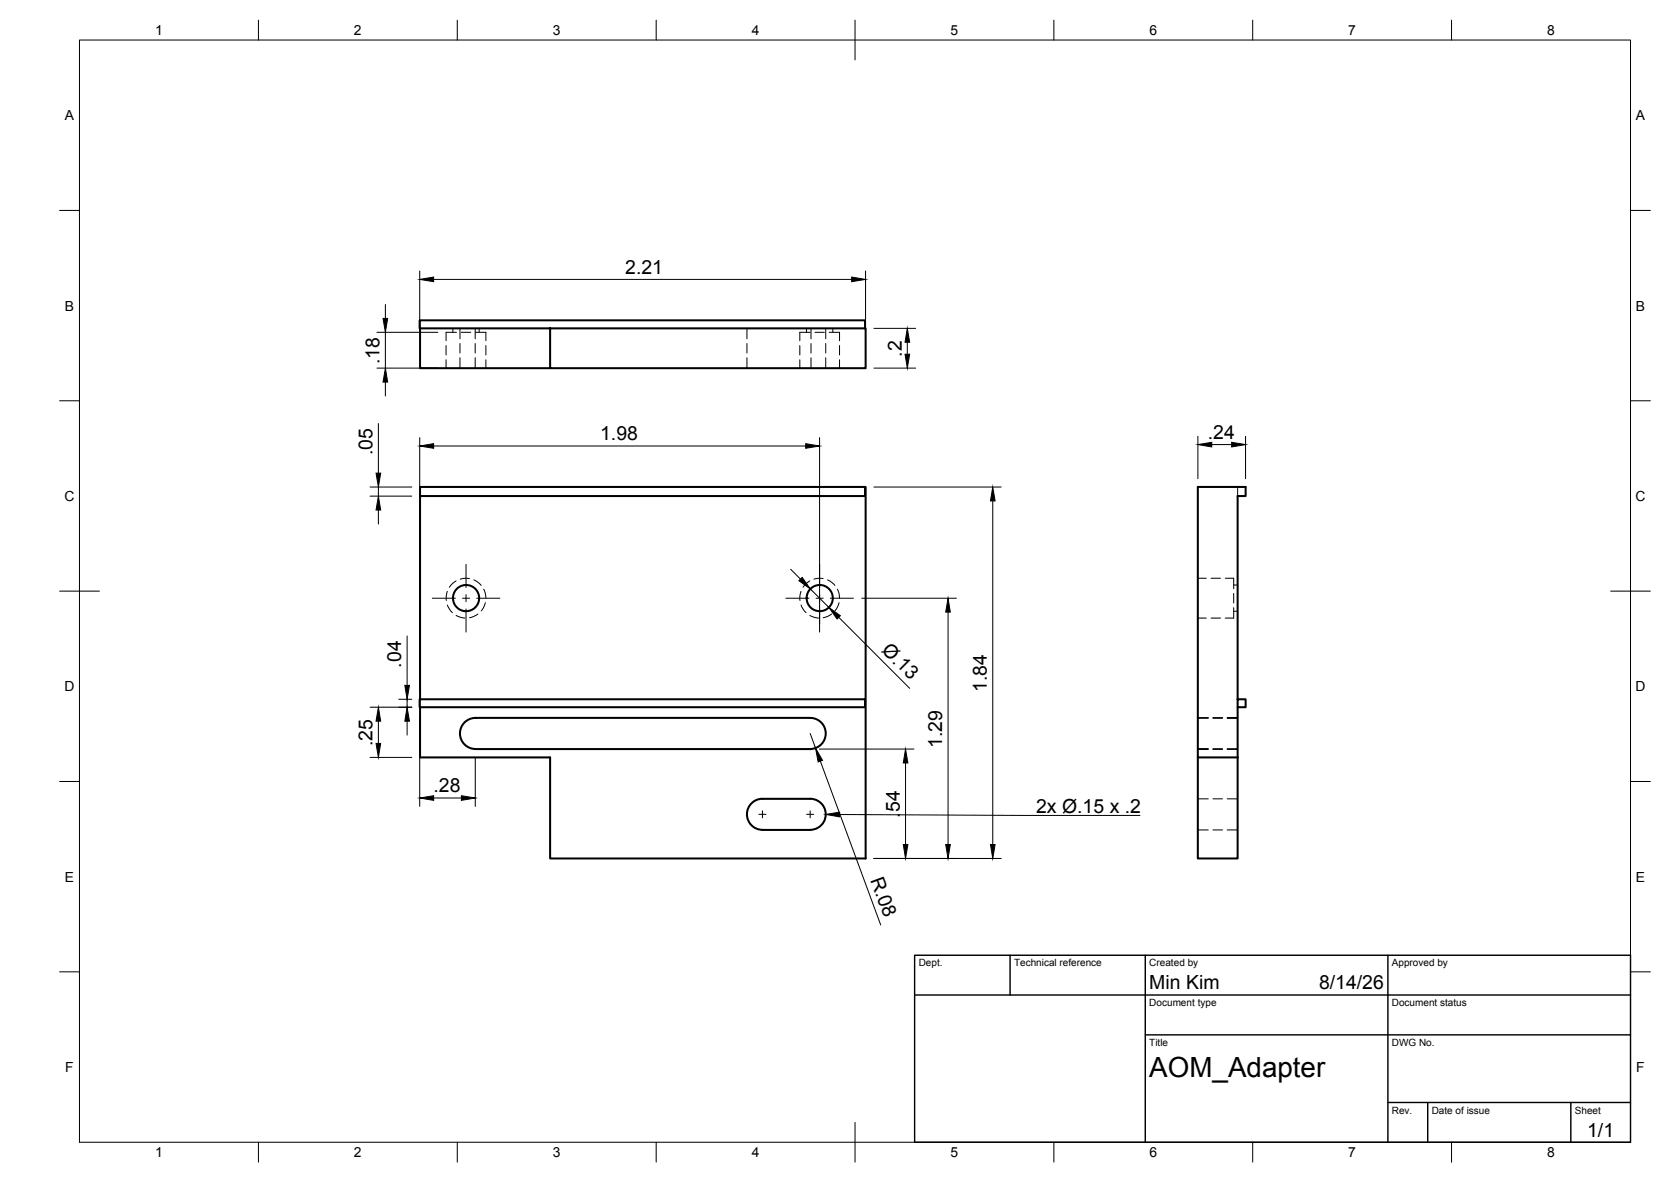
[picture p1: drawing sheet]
<svg xmlns="http://www.w3.org/2000/svg" width="420mm" height="297mm" viewBox="0 0 420 297" stroke-linecap="round" stroke-linejoin="round" font-family="sans-serif">
<!-- layer: Visible -->
<g fill="none" stroke="#000" stroke-width=".51">
<path d="M105.6 82.5h112.1v10h-79.4v-10M105.6 82.5v10h32.7M105.6 82.5l-.1-2h112v2M105.6 122.4h111.9v2.3h-111.9zM105.6 124.7v51M217.5 122.4h.2v93.3h-79.4v-25.4h-32.7v-12.6M105.5 175.7h112v2h-112zM311.2 175.7v-51h2v-2.3h-12v67.9h10M311.2 175.7h2v2h-2zM311.2 177.7v12.6M119.5 188.2h84.4M203.9 188.2a3.9 3.9 0 0 0 3.7-3.9 3.9 3.9 0 0 0-3.7-3.9h-84.4a3.9 3.9 0 0 0-3.8 3.9 3.9 3.9 0 0 0 3.8 3.9"/>
<path d="M301.2 190.3v25.4h10v-25.4M191.7 200.8h12M191.7 200.7a3.9 3.9 0 0 0-3.9 3.9 3.9 3.9 0 0 0 3.9 3.9l12 .1a3.9 3.9 0 0 0 3.9-3.9 3.9 3.9 0 0 0-3.9-4"/>
<circle cx="117.2" cy="150.3" r="3.3"/>
<circle cx="206.1" cy="150.3" r="3.3"/>
</g>
<circle cx="119.5" cy="180.4" r=".25" fill="#000"/>
<!-- layer: Hidden -->
<g fill="none" stroke="#000" stroke-width=".25">
<path d="M105.6 80.5v2M112.2 86.8v2.4M112.2 90.4v2.1M113.9 82.5v1M114.8 83.5h-2.6v2.1M115.7 82.5v2.6M115.7 86.3v2.4M115.7 89.9v2.6M116 83.5h2.4M119.5 82.5v2.6M119.5 86.3v2.4M119.5 89.9v2.6"/>
<path d="M119.5 83.5h2.7v2.1M120.5 82.5v1M122.2 86.8v2.4M122.2 90.4v2.1M187.8 82.5v2.6M187.8 86.3v2.4M187.8 89.9v2.6M201.1 86.8v2.4M201.1 90.4v2.1M202.8 82.5v1M203.7 83.5h-2.6v2.1M203.9 82.5v2.6"/>
<path d="M203.9 86.3v2.4M203.9 89.9v2.6M204.9 83.5h2.4M207.6 82.5v2.6M207.6 86.3v2.4M207.6 89.9v2.6M208.5 83.5h2.6v2.1M209.4 82.5v1M211.1 86.8v2.4M211.1 90.4v2.1M311.2 122.4v2.3M112.5 148.6l-.3 1.4v.9"/>
<path d="M112.5 152l1.2 2M114.7 146l-.9 .6-.8 1M114.7 154.7l1.4 .5 .8 .1M118 145.4l-1.3-.1-1 .2M119.1 145.7l1.2 .7 .7 .7M120.2 154.3l-1 .6-1.1 .3M121.6 148.1l.4 .9 .2 1.3M122 151.5l-.5 1.3-.5 .7M201.4 148.6l-.3 1.4v.9M201.4 152l.5 1 .8 1M203.6 146l-.9 .6-.8 1M203.6 154.7l1.4 .5 .8 .1"/>
<path d="M207 145.4l-1.4-.1-.9 .2M208.1 145.7l.6 .3 1.2 1.1M209.1 154.3l-1 .6-1.1 .3M210.6 148.1l.3 .9 .2 1.3M211 151.5l-.5 1.3-.6 .7M301.2 145.3h2.1M301.2 155.3h2.1M304.5 145.3h2.4M304.5 155.3h2.4M308.1 145.3h2.1v2.6M310.2 149.1v2.4M310.2 152.7v2.6h-2.1"/>
<path d="M310.2 147h1M310.2 153.6h1M105.6 175.7v2M301.2 180.4h2.6M301.2 188.2h2.6M303.8 188.2h-2.6h2.6M305 180.4h2.4M305 188.2h2.4M308.6 180.4h2.6h-2.6M308.6 180.4h2.6M308.6 188.2h2.6M301.2 200.8h2.6"/>
<path d="M301.2 208.6h2.6M305 200.8h2.4M305 208.6h2.4M308.6 200.8h2.6M308.6 208.6h2.6"/>
</g>
<!-- layer: BORDER -->
<g fill="none" stroke="#000" stroke-width=".25">
<path d="M20 10.1h390v276.9h-390zM65 5.1v5M115 5.1v5M165 5.1v5M215 5.1v10M265 5.1v5M315 5.1v5M365 5.1v5M15 52.9h5M410 52.9h5M15 100.7h5M410 100.7h5"/>
<path d="M15 148.6h10M405 148.6h10M15 196.4h5M410 196.4h5M15 244.2h5M410 244.2h5M65 287v5M115 287v5M165 287v5M215 282.1v9.9M265 287v5M315 287v5"/>
<path d="M365 287v5"/>
</g>
<!-- layer: TITLEBLOCK -->
<path d="M230 240.1h180v46.9h-180zM230 250h180M254 240.1v9.9M288 240.1v46.9M349 240.1v46.9M288 260.1h122M349 277.1h61M359 277.1v9.9M395 277.1v9.9" fill="none" stroke="#000" stroke-width=".36"/>
<!-- layer: Smart Centers -->
<g fill="none" stroke="#000" stroke-width=".25">
<path d="M108.7 150.3h5.8M116.3 150.3h1.8M117.2 141.8v5.8M117.2 149.4v1.8M117.2 153v5.8M119.9 150.3h5.8M197.6 150.3h5.8M205.2 150.3h1.8M206.1 141.8v5.8M206.1 149.4v1.8M206.1 153v5.8M208.8 150.3h5.8"/>
<path d="M190.8 204.6h1.8M191.7 203.8v1.7M202.8 204.6h1.8M203.7 203.8v1.7"/>
</g>
<!-- layer: FD_Dimensions -->
<g fill="none" stroke="#000" stroke-width=".25">
<path d="M96.9 76.5v3.5M105.5 68.1v12.3M109 70.2h105.1M217.6 68.1v12.3M94.8 83.5h15.3M94.8 92.5h15.3M96.9 83.5v9M96.9 96v3.5M219.7 92.5h10.5M219.7 82.5h10.5M228.1 86v3M95.1 106.4v12.5"/>
<path d="M105.5 110v63.6M109 112.1h93.6M206.1 110v46.7M301.2 109.6v10.7M304.7 111.7h5M313.2 109.6v10.7M93 122.4h10.5M93 124.7h10.5M95.1 122.4v2.3M95.1 128.2v3.5M219.7 122.4h32M249.6 125.9v86.3"/>
<path d="M102.4 159.8v12.4M198.8 143.1l2.5 2.4M203.8 148l4.6 4.7M210.9 155.1l17.8 17.9M216.7 150.3h23.8M238.4 153.8v58.4M93 177.7h10.5M100.3 175.7h3.2M102.4 175.7v2M105.5 179.8v22.9M93 190.3h10.5M95.1 181.2v5.6"/>
<path d="M102.4 181.2v3.5M119.5 190.3v12.4M203.7 184.3l1.4 3.7M206 188.2h23.8M206.3 191.3l15.1 41.1M227.7 191.7v20.5M109 200.5h7M219.7 215.7h32"/>
</g>
<g fill="#000" stroke="#000" stroke-width=".25">
<path d="M105.5 70.2l3.5-.6v1.2zM214.1 69.6l3.5 .6-3.5 .6zM96.3 80h1.2l-.6 3.5zM96.9 92.5l.6 3.5h-1.2zM228.1 82.5l.6 3.5h-1.1zM227.6 89h1.1l-.6 3.5zM94.6 118.9h1.1l-.6 3.5zM105.5 112.1l3.5-.6v1.2zM202.6 111.5l3.5 .6-3.5 .6zM301.2 111.7l3.5-.5v1.1zM309.7 111.2l3.5 .5-3.5 .6zM95.1 124.7l.6 3.5h-1.1z"/>
<path d="M249.6 122.4l.6 3.5h-1.2zM200.9 145.9l.8-.8 2.1 2.9zM208.4 152.7l2.9 2-.8 .9zM238.4 150.3l.6 3.5h-1.2zM101.8 172.2h1.2l-.6 3.5zM94.6 186.8h1.1l-.6 3.5zM95.1 177.7l.6 3.5h-1.1zM102.4 177.7l.6 3.5h-1.2zM105.5 200.5l3.5-.5v1.1zM116 200l3.5 .5-3.5 .6zM205.1 188l1.7 3.1-1.1 .4zM227.7 188.2l.6 3.5h-1.2z"/>
<path d="M227.1 212.2h1.2l-.6 3.5zM237.8 212.2h1.2l-.6 3.5zM249 212.2h1.2l-.6 3.5z"/>
</g>
<!-- layer: Hole Notes -->
<path d="M207.6 204.7l3.5-.6v1.2z" fill="#000" stroke="#000" stroke-width=".25"/>
<path d="M211.1 204.7l75.5 .2" fill="none" stroke="#000" stroke-width=".25"/>
<text font-size="7" x="289" y="270.6">AOM_Adapter</text>
<g font-size="4.9">
<text x="157.2" y="68.8">2.21</text>
<text x="226.7" y="89.6" transform="rotate(-90 226.7 89.6)">.2</text>
<text x="95.4" y="91.5" transform="rotate(-90 95.4 91.5)">.18</text>
<text x="150.9" y="110.6">1.98</text>
<text x="303.7" y="110.3">.24</text>
<text x="93.7" y="114.4" transform="rotate(-90 93.7 114.4)">.05</text>
<text x="100.9" y="167.8" transform="rotate(-90 100.9 167.8)">.04</text>
<text x="221.5" y="163.6" transform="rotate(45 221.5 163.6)">Ø.13</text>
<text x="248.2" y="174" transform="rotate(-90 248.2 174)">1.84</text>
<text x="93.7" y="187.5" transform="rotate(-90 93.7 187.5)">.25</text>
<text x="236.9" y="187.9" transform="rotate(-90 236.9 187.9)">1.29</text>
<text x="109" y="199.1">.28</text>
<text x="226.2" y="205.5" transform="rotate(-90 226.2 205.5)">.54</text>
<text x="260.5" y="204.2">2x Ø.15 x .2</text>
<text x="218.8" y="221.1" transform="rotate(70 218.8 221.1)">R.08</text>
<text x="289" y="248.5">Min Kim</text>
<text x="331.7" y="248.5">8/14/26</text>
<text x="399.1" y="285.7">1/1</text>
</g>
<g font-size="3.5">
<text x="39" y="8.8">1</text>
<text x="89" y="8.8">2</text>
<text x="139" y="8.8">3</text>
<text x="189" y="8.8">4</text>
<text x="239" y="8.8">5</text>
<text x="289" y="8.8">6</text>
<text x="339" y="8.8">7</text>
<text x="389" y="8.8">8</text>
<text x="16.3" y="30.2">A</text>
<text x="411.3" y="30.2">A</text>
<text x="16.3" y="78">B</text>
<text x="411.3" y="78">B</text>
<text x="16.2" y="125.9">C</text>
<text x="411.2" y="125.9">C</text>
<text x="16.2" y="173.7">D</text>
<text x="411.2" y="173.7">D</text>
<text x="16.3" y="221.6">E</text>
<text x="411.3" y="221.6">E</text>
<text x="16.4" y="269.4">F</text>
<text x="411.4" y="269.4">F</text>
<text x="39" y="290.8">1</text>
<text x="89" y="290.8">2</text>
<text x="139" y="290.8">3</text>
<text x="189" y="290.8">4</text>
<text x="239" y="290.8">5</text>
<text x="289" y="290.8">6</text>
<text x="339" y="290.8">7</text>
<text x="389" y="290.8">8</text>
</g>
<g font-size="2.5">
<text x="231" y="242.9">Dept.</text>
<text x="255" y="242.9">Technical reference</text>
<text x="289" y="242.9">Created by</text>
<text x="350" y="242.9">Approved by</text>
<text x="289" y="252.8">Document type</text>
<text x="350" y="252.8">Document status</text>
<text x="289" y="262.9">Title</text>
<text x="350" y="262.9">DWG No.</text>
<text x="350" y="279.9">Rev.</text>
<text x="360" y="279.9">Date of issue</text>
<text x="396" y="279.9">Sheet</text>
</g>
</svg>
